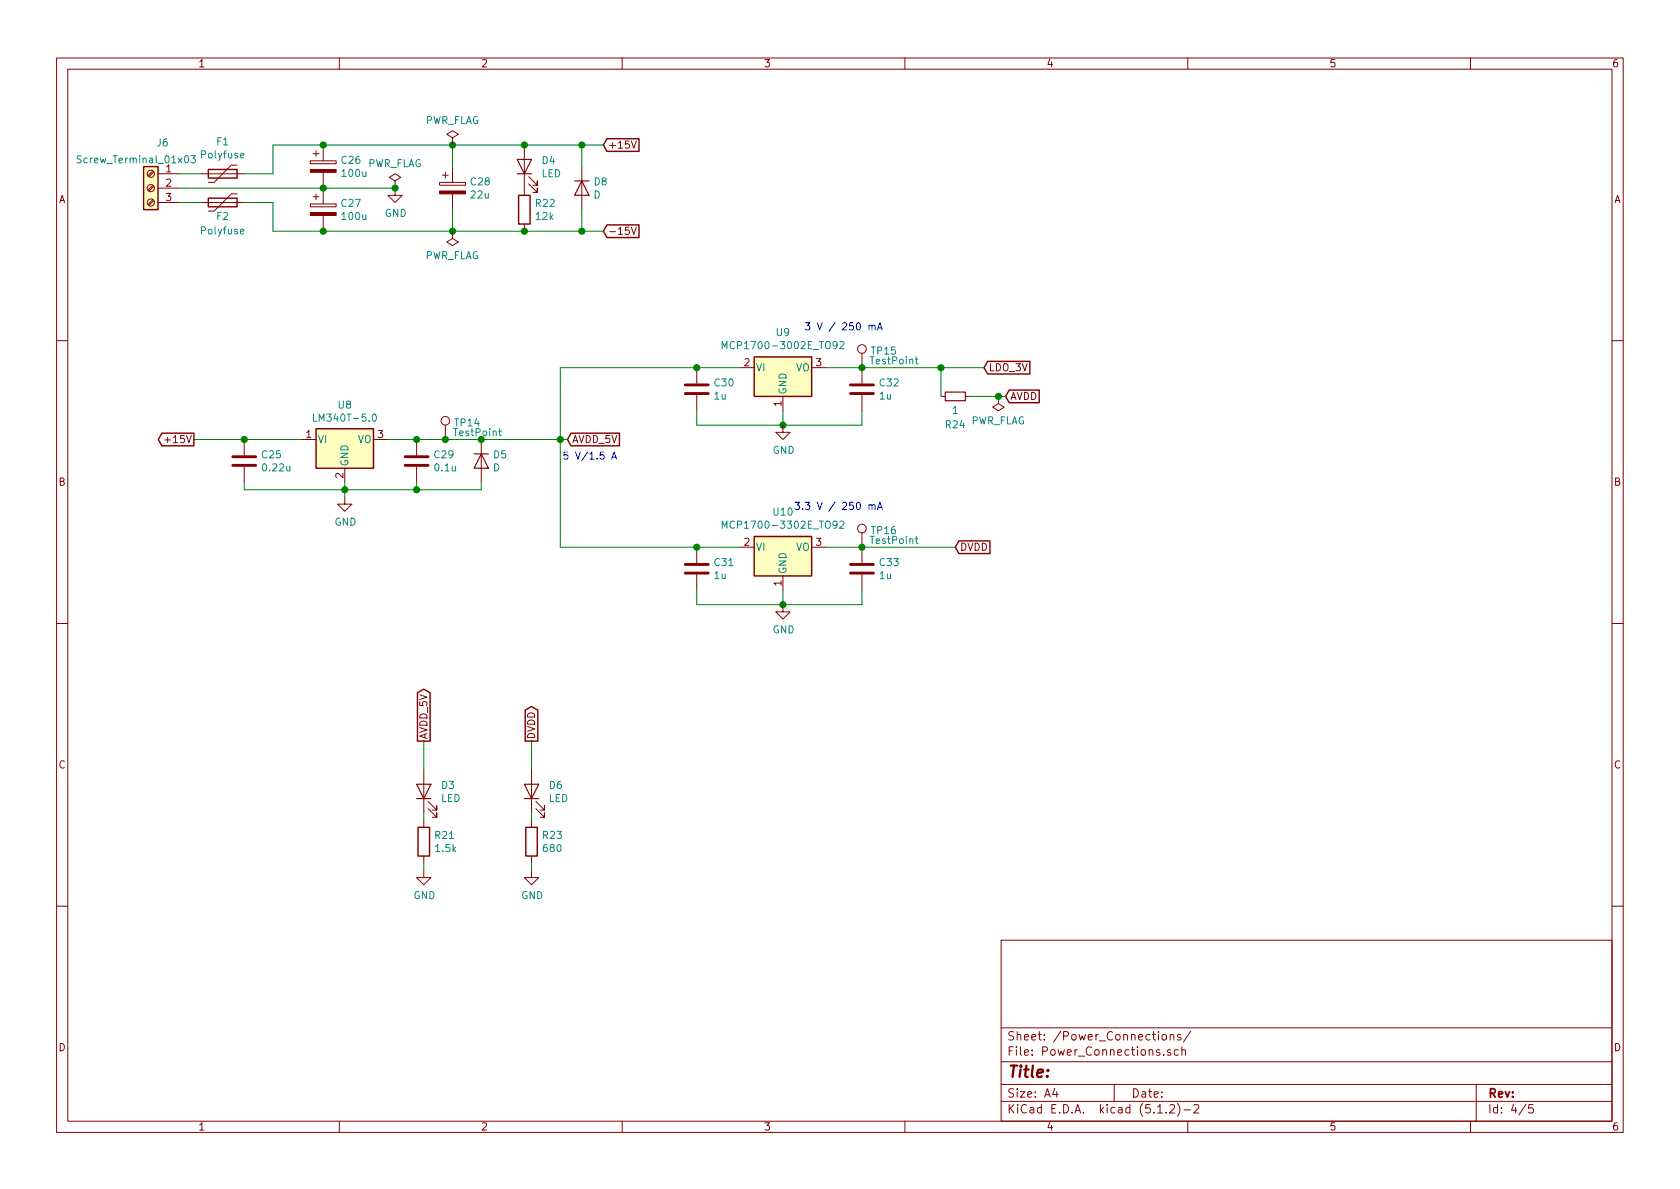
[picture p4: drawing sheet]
EESchema Schematic File Version 4
LIBS:Digital_Current_Servo_v3-cache
EELAYER 30 0
EELAYER END
$Descr A4 11693 8268
encoding utf-8
Sheet 4 5
Title ""
Date ""
Rev ""
Comp ""
Comment1 ""
Comment2 ""
Comment3 ""
Comment4 ""
$EndDescr
$Comp
L Digital_Current_Servo_v3-rescue:LM340T-5.0-Regulator_Linear U8
U 1 1
P 2400 3050
F 0 "U8" H 2400 3292 50  0000 C CNN
F 1 "LM340T-5.0" H 2400 3201 50  0000 C CNN
F 2 "Package_TO_SOT_THT:TO-220-3_Vertical" H 2400 3275 50  0001 C CIN
F 3 "http://www.fairchildsemi.com/ds/LM/LM7805.pdf" H 2400 3000 50  0001 C CNN
F 4 "LM340T-5.0/NOPB-ND" H 2400 3050 50  0001 C CNN "Digikey Part Number"
	1    2400 3050
	1    0    0    -1  
$EndComp
$Comp
L Connector:Screw_Terminal_01x03 J6
U 1 1
P 1050 1300
F 0 "J6" H 968 1617 50  0000 C CNN
F 1 "Screw_Terminal_01x03" H 1150 1500 50  0000 C CNN
F 2 "TerminalBlock:TerminalBlock_bornier-3_P5.08mm" H 1050 1300 50  0001 C CNN
F 3 "~" H 1050 1300 50  0001 C CNN
F 4 "732-10956-ND" H 1050 1300 50  0001 C CNN "Digikey Part Number"
	1    1050 1300
	-1   0    0    -1  
$EndComp
$Comp
L power:GND #PWR028
U 1 1
P 2750 1300
F 0 "#PWR028" H 2750 1050 50  0001 C CNN
F 1 "GND" H 2755 1127 50  0000 C CNN
F 2 "" H 2750 1300 50  0001 C CNN
F 3 "" H 2750 1300 50  0001 C CNN
	1    2750 1300
	1    0    0    -1  
$EndComp
$Comp
L Device:CP C26
U 1 1
P 2250 1150
F 0 "C26" H 2368 1196 50  0000 L CNN
F 1 "100u" H 2368 1105 50  0000 L CNN
F 2 "Capacitor_THT:CP_Radial_D8.0mm_P3.50mm" H 2288 1000 50  0001 C CNN
F 3 "~" H 2250 1150 50  0001 C CNN
F 4 "732-8666-1-ND" H 2250 1150 50  0001 C CNN "Digikey Part Number"
	1    2250 1150
	1    0    0    -1  
$EndComp
$Comp
L Device:CP C27
U 1 1
P 2250 1450
F 0 "C27" H 2368 1496 50  0000 L CNN
F 1 "100u" H 2368 1405 50  0000 L CNN
F 2 "Capacitor_THT:CP_Radial_D8.0mm_P3.50mm" H 2288 1300 50  0001 C CNN
F 3 "~" H 2250 1450 50  0001 C CNN
F 4 "732-8666-1-ND" H 2250 1450 50  0001 C CNN "Digikey Part Number"
	1    2250 1450
	1    0    0    -1  
$EndComp
Wire Wire Line
	1700 1200 1900 1200
Wire Wire Line
	1900 1200 1900 1000
Wire Wire Line
	1900 1000 2250 1000
Connection ~ 2250 1000
Connection ~ 2250 1300
Wire Wire Line
	2250 1300 2750 1300
Wire Wire Line
	1700 1400 1900 1400
Wire Wire Line
	1900 1400 1900 1600
Wire Wire Line
	1900 1600 2250 1600
Connection ~ 2250 1600
$Comp
L Device:CP C28
U 1 1
P 3150 1300
F 0 "C28" H 3268 1346 50  0000 L CNN
F 1 "22u" H 3268 1255 50  0000 L CNN
F 2 "Capacitor_THT:CP_Radial_D5.0mm_P2.00mm" H 3188 1150 50  0001 C CNN
F 3 "~" H 3150 1300 50  0001 C CNN
F 4 "732-8662-1-ND" H 3150 1300 50  0001 C CNN "Digikey Part Number"
	1    3150 1300
	1    0    0    -1  
$EndComp
Wire Wire Line
	3150 1150 3150 1000
Wire Wire Line
	2250 1000 3150 1000
Wire Wire Line
	3150 1600 3150 1450
Wire Wire Line
	2250 1600 3150 1600
Connection ~ 3150 1000
Connection ~ 3150 1600
$Comp
L power:PWR_FLAG #FLG04
U 1 1
P 3150 1000
F 0 "#FLG04" H 3150 1075 50  0001 C CNN
F 1 "PWR_FLAG" H 3150 1173 50  0000 C CNN
F 2 "" H 3150 1000 50  0001 C CNN
F 3 "~" H 3150 1000 50  0001 C CNN
	1    3150 1000
	1    0    0    -1  
$EndComp
$Comp
L power:PWR_FLAG #FLG05
U 1 1
P 3150 1600
F 0 "#FLG05" H 3150 1675 50  0001 C CNN
F 1 "PWR_FLAG" H 3150 1773 50  0000 C CNN
F 2 "" H 3150 1600 50  0001 C CNN
F 3 "~" H 3150 1600 50  0001 C CNN
	1    3150 1600
	-1   0    0    1   
$EndComp
$Comp
L power:PWR_FLAG #FLG03
U 1 1
P 2750 1300
F 0 "#FLG03" H 2750 1375 50  0001 C CNN
F 1 "PWR_FLAG" H 2750 1473 50  0000 C CNN
F 2 "" H 2750 1300 50  0001 C CNN
F 3 "~" H 2750 1300 50  0001 C CNN
	1    2750 1300
	1    0    0    -1  
$EndComp
Connection ~ 2750 1300
Wire Wire Line
	3150 1000 3650 1000
Wire Wire Line
	3150 1600 3650 1600
$Comp
L Device:R R22
U 1 1
P 3650 1450
F 0 "R22" H 3720 1496 50  0000 L CNN
F 1 "12k" H 3720 1405 50  0000 L CNN
F 2 "Resistor_SMD:R_0805_2012Metric_Pad1.15x1.40mm_HandSolder" V 3580 1450 50  0001 C CNN
F 3 "~" H 3650 1450 50  0001 C CNN
F 4 "A126337CT-ND" H 3650 1450 50  0001 C CNN "Digikey Part Number"
	1    3650 1450
	1    0    0    -1  
$EndComp
$Comp
L Device:LED D4
U 1 1
P 3650 1150
F 0 "D4" V 3689 1033 50  0000 R CNN
F 1 "LED" V 3598 1033 50  0000 R CNN
F 2 "LED_THT:LED_D5.0mm" H 3650 1150 50  0001 C CNN
F 3 "~" H 3650 1150 50  0001 C CNN
F 4 "732-5020-ND" H 3650 1150 50  0001 C CNN "Digikey Part Number"
	1    3650 1150
	0    -1   -1   0   
$EndComp
Connection ~ 3650 1600
Connection ~ 3650 1000
Text GLabel 1350 3050 0    50   Output ~ 0
+15V
Wire Wire Line
	1350 3050 1700 3050
$Comp
L Device:C C25
U 1 1
P 1700 3200
F 0 "C25" H 1815 3246 50  0000 L CNN
F 1 "0.22u" H 1815 3155 50  0000 L CNN
F 2 "Capacitor_SMD:C_0805_2012Metric_Pad1.15x1.40mm_HandSolder" H 1738 3050 50  0001 C CNN
F 3 "~" H 1700 3200 50  0001 C CNN
F 4 "1276-6478-1-ND" H 1700 3200 50  0001 C CNN "Digikey Part Number"
	1    1700 3200
	1    0    0    -1  
$EndComp
Connection ~ 1700 3050
Wire Wire Line
	1700 3050 2100 3050
$Comp
L Device:C C29
U 1 1
P 2900 3200
F 0 "C29" H 3015 3246 50  0000 L CNN
F 1 "0.1u" H 3015 3155 50  0000 L CNN
F 2 "Capacitor_SMD:C_0805_2012Metric_Pad1.15x1.40mm_HandSolder" H 2938 3050 50  0001 C CNN
F 3 "~" H 2900 3200 50  0001 C CNN
F 4 "1276-1003-1-ND" H 2900 3200 50  0001 C CNN "Digikey Part Number"
	1    2900 3200
	1    0    0    -1  
$EndComp
Wire Wire Line
	2700 3050 2900 3050
$Comp
L power:GND #PWR029
U 1 1
P 2400 3450
F 0 "#PWR029" H 2400 3200 50  0001 C CNN
F 1 "GND" H 2405 3277 50  0000 C CNN
F 2 "" H 2400 3450 50  0001 C CNN
F 3 "" H 2400 3450 50  0001 C CNN
	1    2400 3450
	1    0    0    -1  
$EndComp
Wire Wire Line
	2400 3350 2400 3400
Wire Wire Line
	1700 3350 1700 3400
Wire Wire Line
	1700 3400 2400 3400
Connection ~ 2400 3400
Wire Wire Line
	2400 3400 2400 3450
Wire Wire Line
	2400 3400 2900 3400
Wire Wire Line
	2900 3400 2900 3350
$Comp
L Device:D D5
U 1 1
P 3350 3200
F 0 "D5" V 3304 3279 50  0000 L CNN
F 1 "D" V 3395 3279 50  0000 L CNN
F 2 "Diode_THT:D_DO-41_SOD81_P7.62mm_Horizontal" H 3350 3200 50  0001 C CNN
F 3 "~" H 3350 3200 50  0001 C CNN
F 4 "1N4007-TPMSCT-ND" H 3350 3200 50  0001 C CNN "Digikey Part Number"
	1    3350 3200
	0    1    1    0   
$EndComp
Wire Wire Line
	3350 3050 3100 3050
Connection ~ 2900 3050
Wire Wire Line
	2900 3400 3350 3400
Wire Wire Line
	3350 3400 3350 3350
Connection ~ 2900 3400
$Comp
L Connector:TestPoint TP14
U 1 1
P 3100 3050
F 0 "TP14" H 3158 3168 50  0000 L CNN
F 1 "TestPoint" H 3150 3100 50  0000 L CNN
F 2 "TestPoint:TestPoint_Pad_1.0x1.0mm" H 3300 3050 50  0001 C CNN
F 3 "~" H 3300 3050 50  0001 C CNN
	1    3100 3050
	1    0    0    -1  
$EndComp
Connection ~ 3100 3050
Wire Wire Line
	3100 3050 2900 3050
Text GLabel 3950 3050 2    50   Input ~ 0
AVDD_5V
Wire Wire Line
	3350 3050 3900 3050
Connection ~ 3350 3050
$Comp
L Regulator_Linear:MCP1700-3002E_TO92 U9
U 1 1
P 5450 2550
F 0 "U9" H 5450 2308 50  0000 C CNN
F 1 "MCP1700-3002E_TO92" H 5450 2399 50  0000 C CNN
F 2 "Package_TO_SOT_THT:TO-92_Inline" H 5450 2350 50  0001 C CIN
F 3 "http://ww1.microchip.com/downloads/en/DeviceDoc/20001826D.pdf" H 5450 2550 50  0001 C CNN
F 4 "MCP1700-3002E/TO-ND" H 5450 2550 50  0001 C CNN "Digikey Part Number"
	1    5450 2550
	1    0    0    1   
$EndComp
$Comp
L Device:C C30
U 1 1
P 4850 2700
F 0 "C30" H 4965 2746 50  0000 L CNN
F 1 "1u" H 4965 2655 50  0000 L CNN
F 2 "Capacitor_SMD:C_0805_2012Metric_Pad1.15x1.40mm_HandSolder" H 4888 2550 50  0001 C CNN
F 3 "~" H 4850 2700 50  0001 C CNN
F 4 "1276-6471-1-ND" H 4850 2700 50  0001 C CNN "Digikey Part Number"
	1    4850 2700
	1    0    0    -1  
$EndComp
$Comp
L Device:C C32
U 1 1
P 6000 2700
F 0 "C32" H 6115 2746 50  0000 L CNN
F 1 "1u" H 6115 2655 50  0000 L CNN
F 2 "Capacitor_SMD:C_0805_2012Metric_Pad1.15x1.40mm_HandSolder" H 6038 2550 50  0001 C CNN
F 3 "~" H 6000 2700 50  0001 C CNN
F 4 "1276-6471-1-ND" H 6000 2700 50  0001 C CNN "Digikey Part Number"
	1    6000 2700
	1    0    0    -1  
$EndComp
Wire Wire Line
	5750 2550 6000 2550
Wire Wire Line
	5150 2550 4850 2550
Wire Wire Line
	4850 2850 4850 2950
Wire Wire Line
	4850 2950 5450 2950
Wire Wire Line
	5450 2950 5450 2850
Wire Wire Line
	5450 2950 6000 2950
Wire Wire Line
	6000 2950 6000 2850
Connection ~ 5450 2950
$Comp
L power:GND #PWR033
U 1 1
P 5450 2950
F 0 "#PWR033" H 5450 2700 50  0001 C CNN
F 1 "GND" H 5455 2777 50  0000 C CNN
F 2 "" H 5450 2950 50  0001 C CNN
F 3 "" H 5450 2950 50  0001 C CNN
	1    5450 2950
	1    0    0    -1  
$EndComp
Wire Wire Line
	4850 2550 3900 2550
Wire Wire Line
	3900 2550 3900 3050
Connection ~ 4850 2550
Connection ~ 3900 3050
Wire Wire Line
	3900 3050 3950 3050
$Comp
L Regulator_Linear:MCP1700-3302E_TO92 U10
U 1 1
P 5450 3800
F 0 "U10" H 5450 3558 50  0000 C CNN
F 1 "MCP1700-3302E_TO92" H 5450 3649 50  0000 C CNN
F 2 "Package_TO_SOT_THT:TO-92_Inline" H 5450 3600 50  0001 C CIN
F 3 "http://ww1.microchip.com/downloads/en/DeviceDoc/20001826D.pdf" H 5450 3800 50  0001 C CNN
F 4 "MCP1700-3302E/TO-ND" H 5450 3800 50  0001 C CNN "Digikey Part Number"
	1    5450 3800
	1    0    0    1   
$EndComp
Wire Wire Line
	3900 3050 3900 3800
Wire Wire Line
	3900 3800 4850 3800
$Comp
L Device:C C31
U 1 1
P 4850 3950
F 0 "C31" H 4965 3996 50  0000 L CNN
F 1 "1u" H 4965 3905 50  0000 L CNN
F 2 "Capacitor_SMD:C_0805_2012Metric_Pad1.15x1.40mm_HandSolder" H 4888 3800 50  0001 C CNN
F 3 "~" H 4850 3950 50  0001 C CNN
F 4 "1276-6471-1-ND" H 4850 3950 50  0001 C CNN "Digikey Part Number"
	1    4850 3950
	1    0    0    -1  
$EndComp
Connection ~ 4850 3800
Wire Wire Line
	4850 3800 5150 3800
$Comp
L Device:C C33
U 1 1
P 6000 3950
F 0 "C33" H 6115 3996 50  0000 L CNN
F 1 "1u" H 6115 3905 50  0000 L CNN
F 2 "Capacitor_SMD:C_0805_2012Metric_Pad1.15x1.40mm_HandSolder" H 6038 3800 50  0001 C CNN
F 3 "~" H 6000 3950 50  0001 C CNN
F 4 "1276-6471-1-ND" H 6000 3950 50  0001 C CNN "Digikey Part Number"
	1    6000 3950
	1    0    0    -1  
$EndComp
Wire Wire Line
	5750 3800 6000 3800
Wire Wire Line
	4850 4100 4850 4200
Wire Wire Line
	4850 4200 5450 4200
Wire Wire Line
	5450 4200 5450 4100
Wire Wire Line
	5450 4200 6000 4200
Wire Wire Line
	6000 4200 6000 4100
Connection ~ 5450 4200
$Comp
L power:GND #PWR034
U 1 1
P 5450 4200
F 0 "#PWR034" H 5450 3950 50  0001 C CNN
F 1 "GND" H 5455 4027 50  0000 C CNN
F 2 "" H 5450 4200 50  0001 C CNN
F 3 "" H 5450 4200 50  0001 C CNN
	1    5450 4200
	1    0    0    -1  
$EndComp
$Comp
L Connector:TestPoint TP15
U 1 1
P 6000 2550
F 0 "TP15" H 6058 2668 50  0000 L CNN
F 1 "TestPoint" H 6050 2600 50  0000 L CNN
F 2 "TestPoint:TestPoint_Pad_1.0x1.0mm" H 6200 2550 50  0001 C CNN
F 3 "~" H 6200 2550 50  0001 C CNN
	1    6000 2550
	1    0    0    -1  
$EndComp
Connection ~ 6000 2550
$Comp
L Connector:TestPoint TP16
U 1 1
P 6000 3800
F 0 "TP16" H 6058 3918 50  0000 L CNN
F 1 "TestPoint" H 6050 3850 50  0000 L CNN
F 2 "TestPoint:TestPoint_Pad_1.0x1.0mm" H 6200 3800 50  0001 C CNN
F 3 "~" H 6200 3800 50  0001 C CNN
	1    6000 3800
	1    0    0    -1  
$EndComp
Connection ~ 6000 3800
Text GLabel 6650 3800 2    50   Input ~ 0
DVDD
Text GLabel 6850 2550 2    50   Input ~ 0
LDO_3V
Wire Wire Line
	6000 2550 6550 2550
Text GLabel 7000 2750 2    50   Input ~ 0
AVDD
$Comp
L Device:R_Small R24
U 1 1
P 6650 2750
F 0 "R24" V 6450 2750 50  0000 C CNN
F 1 "1" V 6550 2750 50  0000 C CNN
F 2 "Resistor_SMD:R_0805_2012Metric_Pad1.15x1.40mm_HandSolder" H 6650 2750 50  0001 C CNN
F 3 "~" H 6650 2750 50  0001 C CNN
F 4 "CSR0805FK1R00CT-ND" H 6650 2750 50  0001 C CNN "Digikey Part Number"
	1    6650 2750
	0    -1   -1   0   
$EndComp
Wire Wire Line
	6550 2750 6550 2550
Connection ~ 6550 2550
Wire Wire Line
	6550 2550 6850 2550
Text Notes 4300 3200 2    50   ~ 0
5 V/1.5 A
Text Notes 6150 2300 2    50   ~ 0
3 V / 250 mA
Text Notes 6150 3550 2    50   ~ 0
3.3 V / 250 mA
$Comp
L power:PWR_FLAG #FLG06
U 1 1
P 6950 2750
F 0 "#FLG06" H 6950 2825 50  0001 C CNN
F 1 "PWR_FLAG" H 6950 2923 50  0000 C CNN
F 2 "" H 6950 2750 50  0001 C CNN
F 3 "~" H 6950 2750 50  0001 C CNN
	1    6950 2750
	-1   0    0    1   
$EndComp
Wire Wire Line
	6750 2750 6950 2750
Wire Wire Line
	6950 2750 7000 2750
Connection ~ 6950 2750
Text GLabel 2950 5150 1    50   Output ~ 0
AVDD_5V
$Comp
L Device:LED D3
U 1 1
P 2950 5500
F 0 "D3" V 2989 5383 50  0000 R CNN
F 1 "LED" V 2898 5383 50  0000 R CNN
F 2 "LED_SMD:LED_0805_2012Metric_Pad1.15x1.40mm_HandSolder" H 2950 5500 50  0001 C CNN
F 3 "~" H 2950 5500 50  0001 C CNN
F 4 "754-2043-1-ND" H 2950 5500 50  0001 C CNN "Digikey Part Number"
	1    2950 5500
	0    -1   -1   0   
$EndComp
Wire Wire Line
	2950 5150 2950 5350
$Comp
L Device:R R21
U 1 1
P 2950 5850
F 0 "R21" H 3020 5896 50  0000 L CNN
F 1 "1.5k" H 3020 5805 50  0000 L CNN
F 2 "Resistor_SMD:R_0805_2012Metric_Pad1.15x1.40mm_HandSolder" V 2880 5850 50  0001 C CNN
F 3 "~" H 2950 5850 50  0001 C CNN
F 4 "RHM1.5KKCT-ND" H 2950 5850 50  0001 C CNN "Digikey Part Number"
	1    2950 5850
	1    0    0    -1  
$EndComp
Wire Wire Line
	2950 5650 2950 5700
$Comp
L power:GND #PWR030
U 1 1
P 2950 6050
F 0 "#PWR030" H 2950 5800 50  0001 C CNN
F 1 "GND" H 2955 5877 50  0000 C CNN
F 2 "" H 2950 6050 50  0001 C CNN
F 3 "" H 2950 6050 50  0001 C CNN
	1    2950 6050
	1    0    0    -1  
$EndComp
Wire Wire Line
	2950 6050 2950 6000
$Comp
L Device:R R23
U 1 1
P 3700 5850
F 0 "R23" H 3770 5896 50  0000 L CNN
F 1 "680" H 3770 5805 50  0000 L CNN
F 2 "Resistor_SMD:R_0805_2012Metric_Pad1.15x1.40mm_HandSolder" V 3630 5850 50  0001 C CNN
F 3 "~" H 3700 5850 50  0001 C CNN
F 4 "A129747CT-ND" H 3700 5850 50  0001 C CNN "Digikey Part Number"
	1    3700 5850
	1    0    0    -1  
$EndComp
Text GLabel 3700 5150 1    50   Output ~ 0
DVDD
$Comp
L Device:LED D6
U 1 1
P 3700 5500
F 0 "D6" V 3739 5383 50  0000 R CNN
F 1 "LED" V 3648 5383 50  0000 R CNN
F 2 "LED_SMD:LED_0805_2012Metric_Pad1.15x1.40mm_HandSolder" H 3700 5500 50  0001 C CNN
F 3 "~" H 3700 5500 50  0001 C CNN
F 4 "754-2043-1-ND" H 3700 5500 50  0001 C CNN "Digikey Part Number"
	1    3700 5500
	0    -1   -1   0   
$EndComp
Wire Wire Line
	3700 5150 3700 5350
Wire Wire Line
	3700 5650 3700 5700
$Comp
L power:GND #PWR032
U 1 1
P 3700 6050
F 0 "#PWR032" H 3700 5800 50  0001 C CNN
F 1 "GND" H 3705 5877 50  0000 C CNN
F 2 "" H 3700 6050 50  0001 C CNN
F 3 "" H 3700 6050 50  0001 C CNN
	1    3700 6050
	1    0    0    -1  
$EndComp
Wire Wire Line
	3700 6050 3700 6000
Wire Wire Line
	6000 3800 6650 3800
Text GLabel 4200 1600 2    50   Input ~ 0
-15V
Text GLabel 4200 1000 2    50   Input ~ 0
+15V
$Comp
L Device:Polyfuse F1
U 1 1
P 1550 1200
F 0 "F1" V 1325 1200 50  0000 C CNN
F 1 "Polyfuse" V 1416 1200 50  0000 C CNN
F 2 "Fuse:Fuse_1206_3216Metric_Pad1.42x1.75mm_HandSolder" H 1600 1000 50  0001 L CNN
F 3 "~" H 1550 1200 50  0001 C CNN
F 4 "507-1803-1-ND" H 1550 1200 50  0001 C CNN "Digikey Part Number"
	1    1550 1200
	0    1    1    0   
$EndComp
$Comp
L Device:Polyfuse F2
U 1 1
P 1550 1400
F 0 "F2" V 1450 1400 50  0000 C CNN
F 1 "Polyfuse" V 1350 1400 50  0000 C CNN
F 2 "Fuse:Fuse_1206_3216Metric_Pad1.42x1.75mm_HandSolder" H 1600 1200 50  0001 L CNN
F 3 "~" H 1550 1400 50  0001 C CNN
F 4 "507-1803-1-ND" H 1550 1400 50  0001 C CNN "Digikey Part Number"
	1    1550 1400
	0    -1   -1   0   
$EndComp
Wire Wire Line
	1250 1200 1400 1200
Wire Wire Line
	1250 1300 2250 1300
Wire Wire Line
	1250 1400 1400 1400
$Comp
L Device:D D8
U 1 1
P 4050 1300
F 0 "D8" V 4004 1379 50  0000 L CNN
F 1 "D" V 4095 1379 50  0000 L CNN
F 2 "Diode_THT:D_DO-41_SOD81_P7.62mm_Horizontal" H 4050 1300 50  0001 C CNN
F 3 "~" H 4050 1300 50  0001 C CNN
F 4 "1N4007-TPMSCT-ND" H 4050 1300 50  0001 C CNN "Digikey Part Number"
	1    4050 1300
	0    1    1    0   
$EndComp
Wire Wire Line
	4050 1600 4050 1450
Wire Wire Line
	3650 1600 4050 1600
Wire Wire Line
	4050 1000 4050 1150
Wire Wire Line
	3650 1000 4050 1000
Wire Wire Line
	4050 1000 4200 1000
Connection ~ 4050 1000
Wire Wire Line
	4050 1600 4200 1600
Connection ~ 4050 1600
$EndSCHEMATC
